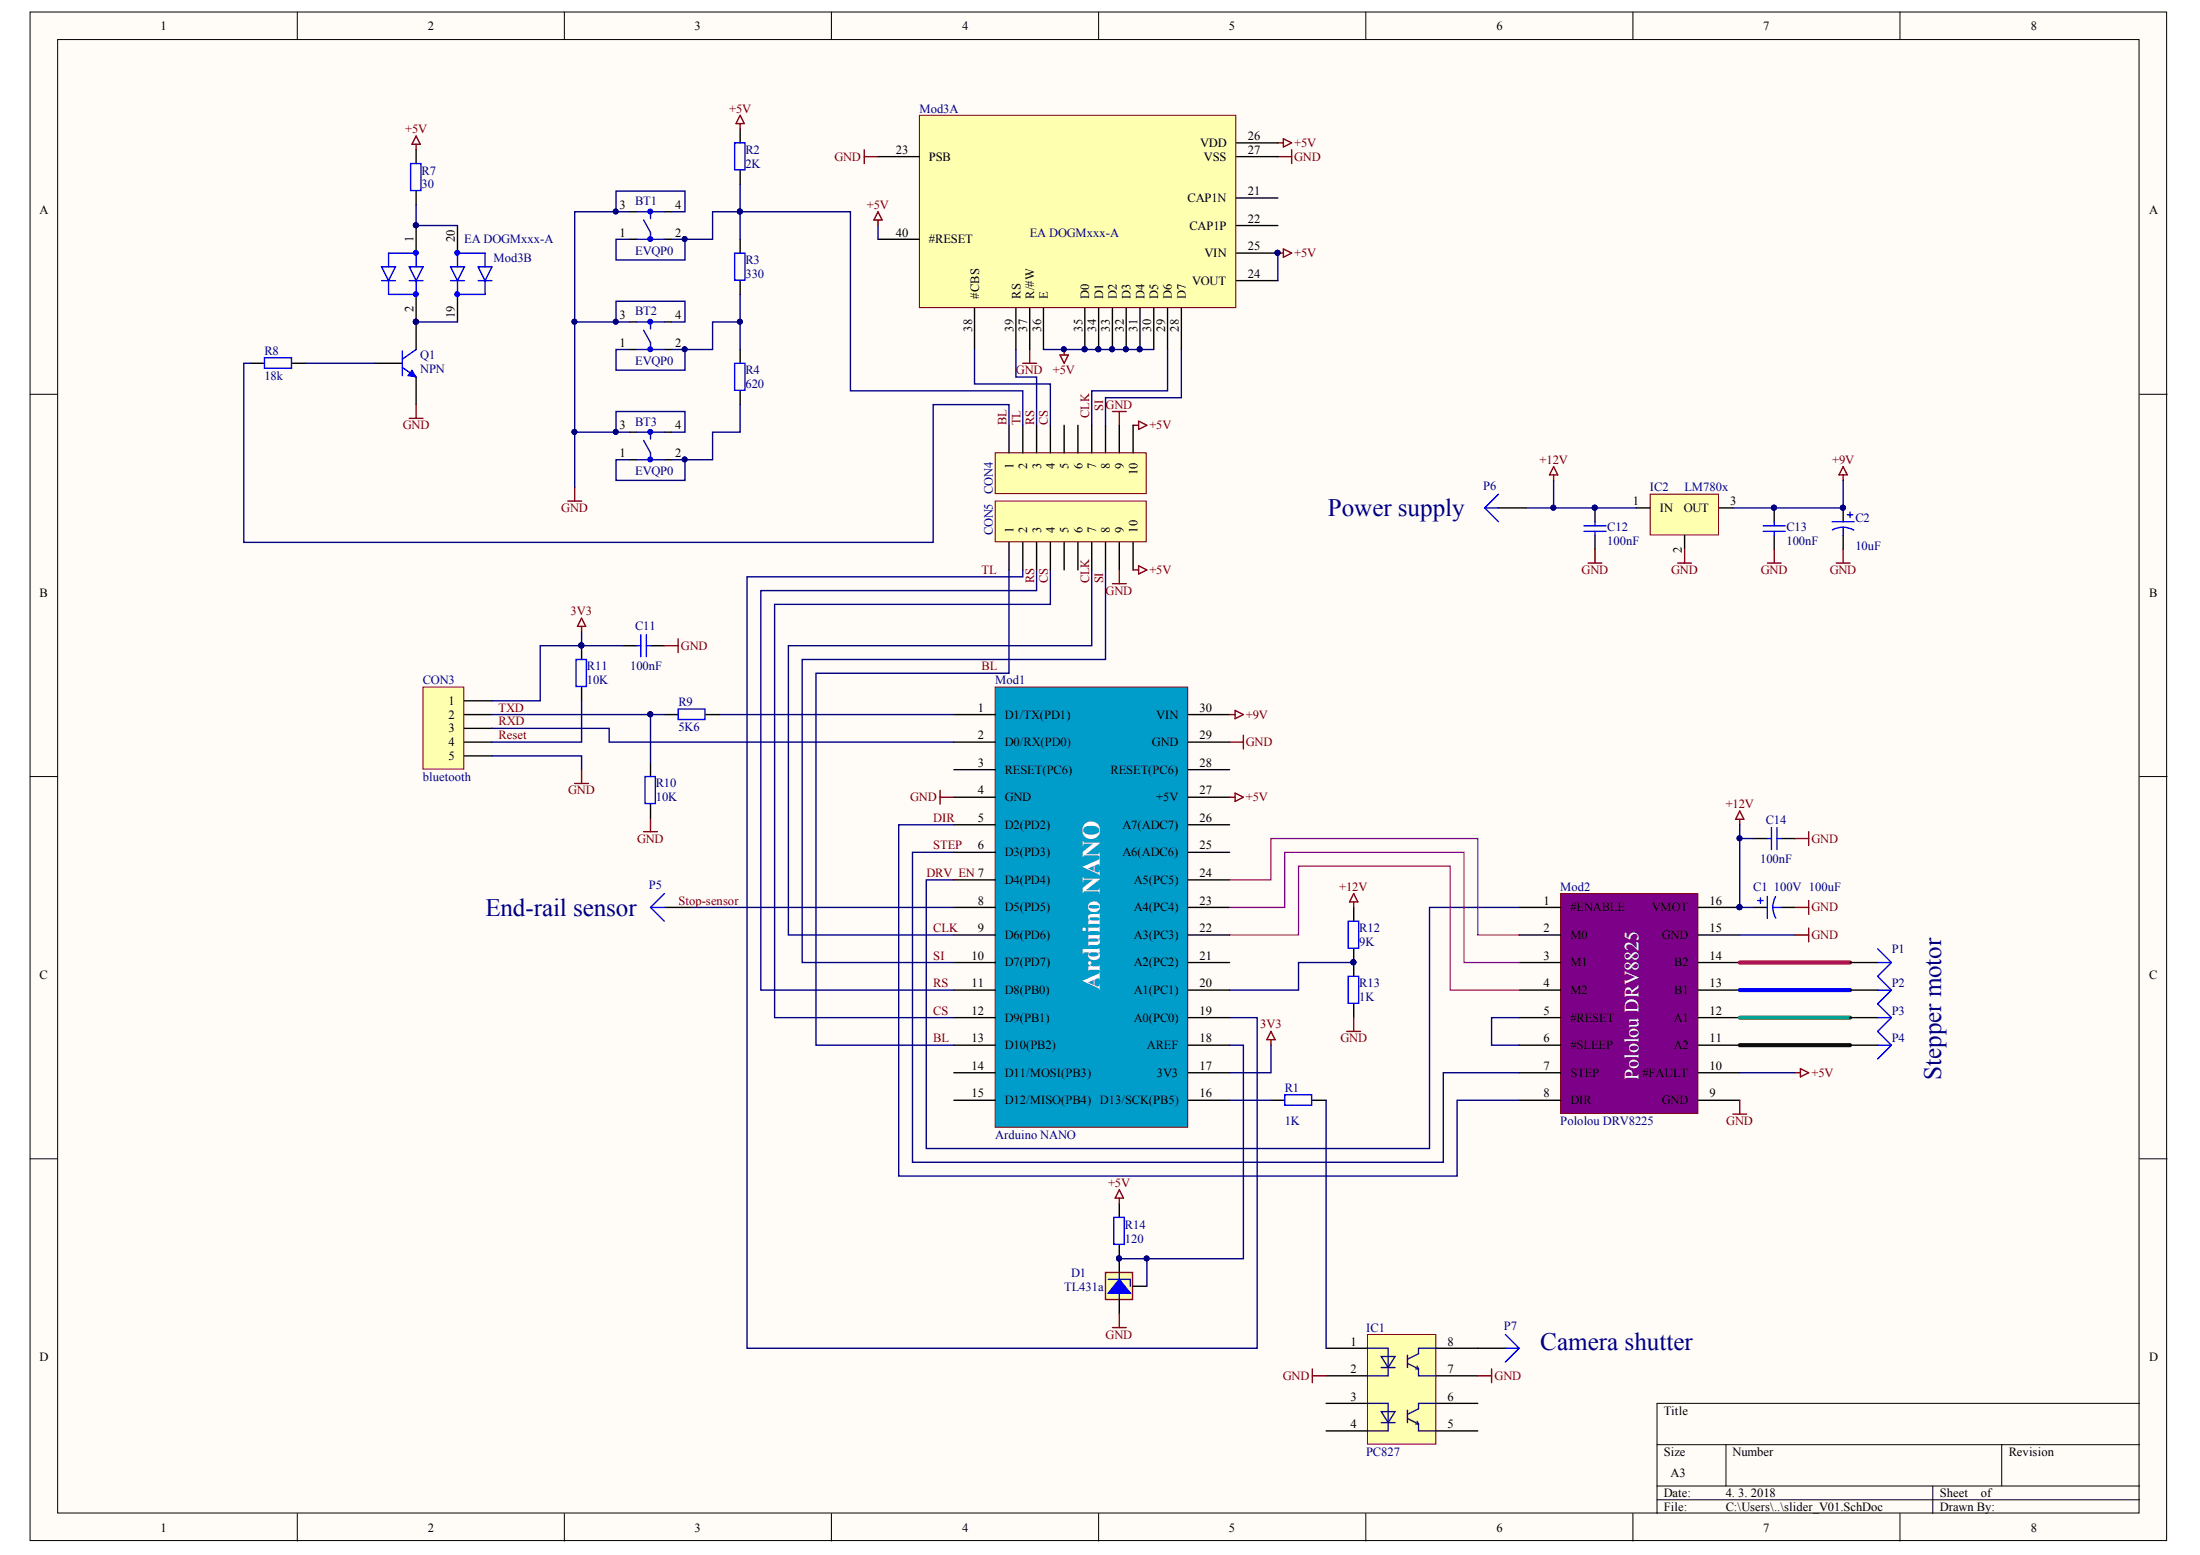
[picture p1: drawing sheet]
# Altium project slider_V01.PrjPcb
1 sheet, 38 parts. Net scope: global (net labels, ports and power ports of the same name join across sheets).
Board files: slider_V01_displayboard.PcbDoc, slider_V01.PcbDoc

## Sheet slider_V01.SchDoc: MR Slide V1.0
size A3; Author: Maksim Rezenov; DrawnBy: Maksim Rezenov; Engineer: Maksim Rezenov; Address1: Ing. Maksim Rezenov; SheetNumber: 1; SheetTotal: 1

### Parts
BT1  EVQP0  [EVQP0]
BT2  EVQP0  [EVQP0]
BT3  EVQP0  [EVQP0]
C1  100V  value 100uF  [CAPR5-4X5]
C2  value 10uF  [1812]  (hidden comment: Cap Pol3)
C11  value 100nF  [C1206]  (hidden comment: Cap Semi)
C12  value 100nF  [C1206]  (hidden comment: Cap Semi)
C13  value 100nF  [C1206]  (hidden comment: Cap Semi)
C14  value 100nF  [C1206]  (hidden comment: Cap Semi)
CON3  bluetooth  [HDR1X5]
CON4  Header 10  [HDR1X10]  (value not drawn)
CON5  Header 10  [HDR1X10]  (value not drawn)
D1  TL431a  [SOT23-3]
IC1  PC827  [DIP-8]
IC2  LM7809  [SOT89M]
Mod1  Arduino NANO  [arduino nano]
Mod2  Pololou DRV8225  [Pololou DRV8225]
Mod3  EA DOGMxxx-A  [EA DOGMxxx-A]  (parts A,B of 2)
P1  Plug  [PIN1]  (value not drawn)
P2  Plug  [PIN1]  (value not drawn)
P3  Plug  [PIN1]  (value not drawn)
P4  Plug  [PIN1]  (value not drawn)
P5  Plug  [PIN1]  (value not drawn)
P6  Plug  [PIN1]  (value not drawn)
P7  Plug  [PIN1]  (value not drawn)
Q1  NPN  [SOT23_N]
R1  value 1K  [C1206]  (hidden comment: Res2)
R2  value 2K  [C1206]  (hidden comment: Res2)
R3  value 330  [C1206]  (hidden comment: Res2)
R4  value 620  [C1206]  (hidden comment: Res2)
R7  value 30  [C1206]  (hidden comment: Res2)
R8  value 18k  [C1206]  (hidden comment: Res2)
R9  value 5K6  [C1206]  (hidden comment: Res2)
R10  value 10K  [C1206]  (hidden comment: Res2)
R11  value 10K  [C1206]  (hidden comment: Res2)
R12  value 9K  [C1206]  (hidden comment: Res2)
R13  value 1K  [C1206]  (hidden comment: Res2)
R14  value 120  [C1206]  (hidden comment: Res2)

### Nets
3V3: C11.1 CON3.1 Mod1.17(3V3) R11.2
+5V: CON4.10 CON5.10 Mod1.27(+5V) Mod2.10(#FAULT) Mod3.24(VOUT) Mod3.25(VIN) Mod3.26(VDD) Mod3.30(D5) Mod3.31(D4) Mod3.32(D3) Mod3.33(D2) Mod3.34(D1) Mod3.35(D0) Mod3.36(E) Mod3.40(#RESET) R2.2 R7.2 R14.2
+9V: C2.1 C13.2 IC2.3(OUT) Mod1.30(VIN)
+12V: C1.1 C12.2 C14.1 IC2.1(IN) Mod2.16(VMOT) P6.1 R12.2
GND: BT1.3 BT1.4 BT2.3 BT2.4 BT3.3 BT3.4 C1.2 C2.2 C11.2 C12.1 C13.1 C14.2 CON3.5 CON4.9 CON5.9 D1.3(A) IC1.2 IC1.7 IC2.2(GND) Mod1.4(GND) Mod1.29(GND) Mod2.9(GND) Mod2.15(GND) Mod3.23(PSB) Mod3.27(VSS) Mod3.37(R/#W) Q1.3(E) R10.1 R13.1
BL: CON4.1 CON5.1 Mod1.13(D10(PB2)) R8.2
CLK: CON4.7 CON5.7 Mod1.9(D6(PD6)) Mod3.29(D6)
CS: CON4.4 CON5.4 Mod1.12(D9(PB1)) Mod3.38(#CBS)
DIR: Mod1.5(D2(PD2)) Mod2.8(DIR)
DRV_EN: Mod1.7(D4(PD4)) Mod2.1(#ENABLE)
Reset: CON3.4 R11.1
RS: CON4.3 CON5.3 Mod1.11(D8(PB0)) Mod3.39(RS)
RXD: CON3.3 Mod1.2(D0/RX(PD0))
SI: CON4.8 CON5.8 Mod1.10(D7(PD7)) Mod3.28(D7)
STEP: Mod1.6(D3(PD3)) Mod2.7(STEP)
TL: BT1.1 BT1.2 CON4.2 CON5.2 Mod1.19(A0(PC0)) R2.1 R3.2
TXD: CON3.2 R9.1 R10.2
NetBT2_1: BT2.1 BT2.2 R3.1 R4.2
NetBT3_1: BT3.1 BT3.2 R4.1
NetD1_1: D1.1(C) D1.2(R) Mod1.18(AREF) R14.1
NetIC1_1: IC1.1 R1.2
NetIC1_8: IC1.8 P7.1
NetMod1_1: Mod1.1(D1/TX(PD1)) R9.2
NetMod1_8: Mod1.8(D5(PD5)) P5.1
NetMod1_16: Mod1.16(D13/SCK(PB5)) R1.1
NetMod1_20: Mod1.20(A1(PC1)) R12.1 R13.2
NetMod1_22: Mod1.22(A3(PC3)) Mod2.4(M2)
NetMod1_23: Mod1.23(A4(PC4)) Mod2.3(M1)
NetMod1_24: Mod1.24(A5(PC5)) Mod2.2(M0)
NetMod2_5: Mod2.5(#RESET) Mod2.6(#SLEEP)
NetMod2_11: Mod2.11(A2) P4.1
NetMod2_12: Mod2.12(A1) P3.1
NetMod2_13: Mod2.13(B1) P2.1
NetMod2_14: Mod2.14(B2) P1.1
NetMod3_1: Mod3.1(A1) Mod3.20 R7.1
NetMod3_2: Mod3.2 Mod3.19 Q1.1(C)
NetQ1_2: Q1.2(B) R8.1

Not connected (* = marked no-connect by the designer): CON4 5 6; CON5 5 6; IC1 3 4 5 6; Mod1 3(RESET(PC6)) 14(D11/MOSI(PB3)) 15(D12/MISO(PB4)) 21(A2(PC2)) 25(A6(ADC6)) 26(A7(ADC7)) 28(RESET(PC6)); Mod3 21(CAP1N) 22(CAP1P)

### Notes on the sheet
- (near P6) Power supply
- (near P5) End-rail sensor
- Stepper motor
- (near P7) Camera shutter
- Labels drawn without touching a wire or pin: Stop-sensor
